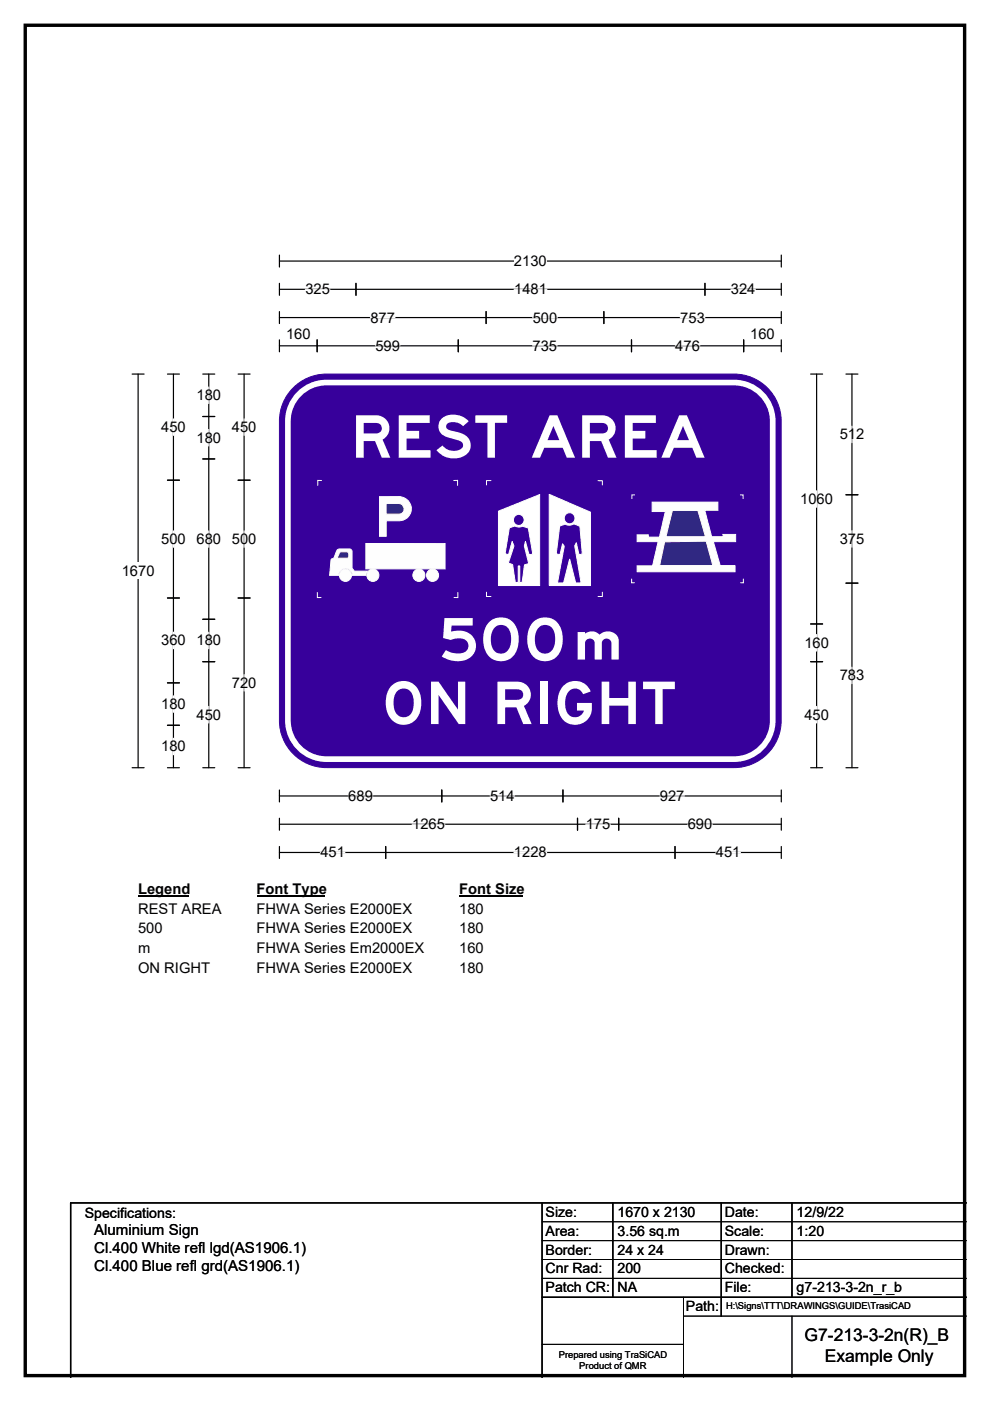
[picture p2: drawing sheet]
<svg xmlns="http://www.w3.org/2000/svg" width="210mm" height="297mm" viewBox="0 0 210 297" stroke-linecap="round" stroke-linejoin="round" font-family="sans-serif">
<path d="M5.4 5.4h199.2v286.3h-199.2z" fill="none" stroke="#000" stroke-width=".72"/>
<path d="M59.3 55.4h106.4M59.3 54.1v2.5M165.7 54.1v2.5" fill="none" stroke="#000" stroke-width=".25"/>
<path d="M109 53.6h7v3.5h-7z" fill="#fff"/>
<g fill="none" stroke="#000" stroke-width=".25">
<path d="M28 79.3h2.6M29.3 79.3v83.5M59.3 61.3h106.4M59.3 60.1v2.5M59.3 66.1v2.5M59.3 72.1v2.5M59.3 67.3h106.4M59.3 73.3h106.4M67.3 72.1v2.5M75.5 60.1v2.5M97.2 72.1v2.5M103.1 66.1v2.5"/>
<path d="M128.1 66.1v2.5M133.9 72.1v2.5M149.5 60.1v2.5M157.7 72.1v2.5M165.7 60.1v2.5M165.7 66.1v2.5M165.7 72.1v2.5M28 162.8h2.6M59.3 167.5v2.5M59.3 173.5v2.5M59.3 179.5v2.5M59.3 168.8h106.4"/>
<path d="M59.3 174.8h106.4M81.8 179.5v2.5M93.7 167.5v2.5M119.4 167.5v2.5M122.5 173.5v2.5M131.2 173.5v2.5M143.2 179.5v2.5M165.7 167.5v2.5M165.7 173.5v2.5M165.7 179.5v2.5M59.3 180.7h106.4"/>
</g>
<g fill="none" stroke="#fff" stroke-width=".25">
<path d="M64.8 61.3h5.2M78.6 67.3h5.2M79.6 73.3h5.2M109.1 61.3h6.9M113 73.3h5.2M113 67.3h5.2M143.2 73.3h5.2M144.3 67.3h5.2M155 61.3h5.2M73.9 168.8h5.2M87.4 174.8h7M103.9 168.8h5.3"/>
<path d="M124.2 174.8h5.3M140 168.8h5.2M145.9 174.8h5.2M67.9 180.7h5.3M109 180.7h7M151.8 180.7h5.3"/>
</g>
<path d="M25.8 119.3h7v3.5h-7z" fill="#fff"/>
<g fill="none" stroke="#000" stroke-width=".25">
<path d="M35.5 79.3h2.6M36.8 79.3v83.5M43 79.3h2.6M44.3 79.3v83.5M50.5 79.3h2.5M51.8 79.3v83.5M171.9 79.3h2.6M173.2 79.3v83.5M179.4 79.3h2.6M180.7 79.3v83.5M43 88.3h2.6M43 97.3h2.6"/>
<path d="M35.5 101.8h2.6M50.5 101.8h2.5M179.4 104.9h2.6M35.5 126.8h2.6M43 131.3h2.6M50.5 126.8h2.5M171.9 132.3h2.6M179.4 123.6h2.6M35.5 144.8h2.6M35.5 153.8h2.6M43 140.3h2.6M171.9 140.3h2.6"/>
<path d="M35.5 162.8h2.6M43 162.8h2.6M50.5 162.8h2.5M171.9 162.8h2.6M179.4 162.8h2.6"/>
</g>
<g fill="none" stroke="#fff" stroke-width=".25">
<path d="M36.8 88.8v3.5M44.3 82.1v3.5M44.3 91.1v3.5M51.8 88.8v3.5M180.7 90.4v3.5M36.8 112.6v3.4M44.3 112.6v3.4M51.8 112.6v3.4M173.2 104.1v3.4M180.7 112.5v3.5M36.8 134v3.5M44.3 134v3.5"/>
<path d="M173.2 134.5v3.5M36.8 147.5v3.5M36.8 156.5v3.5M44.3 149.8v3.5M51.8 143v3.5M173.2 149.8v3.5M180.7 141.5v3.4"/>
</g>
<path d="M29.3 186.7h10.7v3.5h-10.7z" fill="#fff"/>
<path d="M29.3 190h10.7" fill="none" stroke="#000" stroke-width=".32"/>
<path d="M54.4 186.7h14.4v3.5h-14.4z" fill="#fff"/>
<path d="M54.4 190h14.4" fill="none" stroke="#000" stroke-width=".32"/>
<path d="M97.4 186.7h13.4v3.5h-13.4z" fill="#fff"/>
<path d="M97.4 190h13.4" fill="none" stroke="#000" stroke-width=".32"/>
<g fill="#fff">
<path d="M29.3 190.9h17.6v3.5h-17.6z"/>
<path d="M54.4 190.9h32.9v3.5h-32.9z"/>
<path d="M97.4 190.9h5.2v3.5h-5.2z"/>
<path d="M29.3 195.1h5.2v3.5h-5.2z"/>
<path d="M54.4 195.1h32.9v3.5h-32.9z"/>
<path d="M97.4 195.1h5.2v3.5h-5.2z"/>
<path d="M29.3 199.3h2.6v3.5h-2.6z"/>
<path d="M54.4 199.3h35.5v3.5h-35.5z"/>
<path d="M97.4 199.3h5.2v3.5h-5.2z"/>
<path d="M29.3 203.5h15.2v3.5h-15.2z"/>
<path d="M54.4 203.5h32.9v3.5h-32.9z"/>
<path d="M97.4 203.5h5.2v3.5h-5.2z"/>
</g>
<path d="M62.6 81.8a9.9 9.9 0 0 1 6.6-2.5h86.5a10 10 0 0 1 10 10v63.5a10 10 0 0 1-10 10h-86.5a10 10 0 0 1-9.9-10v-63.5a9.9 9.9 0 0 1 3.3-7.5z" fill-rule="evenodd" fill="#37009b" stroke="#37009b" stroke-width=".21"/>
<path d="M63.5 83.5a8.1 8.1 0 0 1 5.7-2.4h86.5a8.2 8.2 0 0 1 8.2 8.2v63.5a8.2 8.2 0 0 1-8.2 8.2h-86.5a8.2 8.2 0 0 1-8.1-8.2v-63.5a8.1 8.1 0 0 1 2.4-5.8z" fill="none" stroke="#fff" stroke-width="1.2"/>
<path d="M105.7 108.4v15.7h8.8v-19.2zM116.5 104.8l8.7 3.8v15.5h-8.7zM108.9 110.2a1.16 1.16 0 0 0 2.3 0 1.16 1.16 0 0 0-2.3 0zM119.7 109.9a1.16 1.16 0 0 0 2.3 0 1.16 1.16 0 0 0-2.3 0zM108 111.9l-.9 5.5 .8 .2 .7-2.8 .4 1-1.2 3.6 .9 .3 .6 3.8h.6v-3.5h.3v3.5h.5l.6-3.7 .8-.3-.9-3.7 .2-1 .8 2.8 .8-.1-.9-5.5-1.3-.4-.8 .1-.8-.2zM118.7 111.5l1.2-.4 .9 .3 1-.3 1.2 .5 .5 5.9-.7 .1-.6-2.5-.3 .6 1.4 7.9h-1.2l-1.3-5-1.3 5h-1.3l1.5-7.8-.4-.5-.5 2.3-.8-.2z" fill-rule="evenodd" fill="#fff"/>
<g fill="none" stroke="#fff" stroke-width=".21">
<path d="M104.1 101.9h-.9v.9M105.7 108.4l8.8-3.5v19.2h-8.8zM108 111.9l1.2-.4 .8 .2 .8-.1 1.3 .4 .9 5.5-.8 .1-.8-2.8-.2 1 .9 3.7-.8 .3-.6 3.7h-.5v-3.5h-.3v3.5h-.6l-.6-3.8-.9-.3 1.2-3.6-.4-1-.7 2.8-.8-.2zM116.5 104.8l8.7 3.8v15.5h-8.7zM118.7 111.5l1.2-.4 .9 .3 1-.3 1.2 .5 .5 5.9-.7 .1-.6-2.5-.3 .6 1.4 7.9h-1.2l-1.3-5-1.3 5h-1.3l1.5-7.8-.4-.5-.5 2.3-.8-.2zM126.9 101.9h.9v.9M103.2 125.6v.9h.9M127.8 125.6v.9h-.9"/>
<circle cx="110" cy="110.2" r="1.16"/>
<circle cx="120.8" cy="109.9" r="1.16"/>
</g>
<path d="M134.7 104.9h-.7v.9M134 122.7v.9l.6-.1" fill="none" stroke="#fefefe" stroke-width=".21"/>
<path d="M138.3 106.4h14v1.8h-2.8l1.4 5.6h2.5l-.1-.5h2.7v1.6h-4.7l1.5 5h3.1v1.3h-20.8v-1.2h3.3l1.2-5.1h-4.5v-1.5h2.4v.5h2.4l1.2-5.4h-2.8z" fill-rule="evenodd" fill="#fefefe" stroke="#fefefe" stroke-width=".21"/>
<g fill="#302882" stroke="#fefefe" stroke-width=".21">
<path d="M142.6 108.2h5.4l1.6 5.6h-8.4z" fill-rule="evenodd"/>
<path d="M141 114.9l8.8-.2 1.4 5.2h-11.3z" fill-rule="evenodd"/>
</g>
<path d="M68.3 101.9h-.9v1.1M96.2 101.9h.8v1.1M157 104.9h.6v.9M67.3 125.6v1.1h.9M97.1 125.6v1.1h-.9M157.7 122.7v.9l-.7-.1" fill="none" stroke="#fefefe" stroke-width=".21"/>
<g fill="#fefefe" stroke="#fefefe" stroke-width=".21">
<path d="M71.5 116.6l.5-.2 2.4 .1 .3 .3v3.7l.4 .6h2.8l-.3 .9h-2.9a1.46 1.46 0 0 0-1.4-1.5 1.46 1.46 0 0 0-1.5 1.5h-1.9l.3-3.3 .6-.4z" fill-rule="evenodd"/>
<circle cx="73.3" cy="122" r="1.3"/>
<circle cx="79.1" cy="122" r="1.3"/>
</g>
<path d="M72.1 117.1h1.6l.3 .3-.1 .8-.3 .2-2-.1v-.2z" fill-rule="evenodd" fill="#302882" stroke="#fefefe" stroke-width=".21"/>
<g fill="#fefefe" stroke="#fefefe" stroke-width=".21">
<path d="M77.6 115.2l16.8 .1v5.3h-16.8z" fill-rule="evenodd"/>
<path d="M80.5 105.3h4.4a2.57 2.57 0 0 1 2.4 2.6 2.57 2.57 0 0 1-2.5 2.5h-2.9v3.3h-1.4z" fill-rule="evenodd"/>
<circle cx="88.8" cy="122" r="1.3"/>
<circle cx="91.7" cy="122" r="1.3"/>
</g>
<path d="M81.9 106.8h2.9a1.13 1.13 0 0 1 .9 1.1 1.13 1.13 0 0 1-1 1.1h-2.8z" fill-rule="evenodd" fill="#302882" stroke="#fefefe" stroke-width=".21"/>
<path d="M115 255v37M130 255v20M153 255v24M168 255v20M205 255h-190v37M115 275h90" fill="none" stroke="#000" stroke-width=".3"/>
<path d="M115 259h90M115 263h90M115 267h90M115 271h90M145 279h60M145 275v17M168 279v13M115 285h30" fill="none" stroke="#000" stroke-width=".21"/>
<g font-size="12.5" fill="#fff">
<text x="74.4" y="97">REST AREA</text>
<text x="93.1" y="140">500</text>
<text x="80.9" y="153.5">ON RIGHT</text>
</g>
<text font-size="11.1" fill="#fff" x="120.9" y="139.8">m</text>
<g font-size="3.7">
<text x="170.7" y="284.4">G7-213-3-2n(R)_B</text>
<text x="175" y="288.9">Example Only</text>
</g>
<g font-size="3.2">
<text x="20" y="261.9">Aluminium Sign</text>
<text x="20" y="265.7">Cl.400 White refl lgd(AS1906.1)</text>
<text x="20" y="269.6">Cl.400 Blue refl grd(AS1906.1)</text>
</g>
<g font-size="3.1">
<text x="109" y="56.4">2130</text>
<text x="64.8" y="62.4">325</text>
<text x="109.1" y="62.4">1481</text>
<text x="155" y="62.4">324</text>
<text x="60.7" y="71.9">160</text>
<text x="78.6" y="68.4">877</text>
<text x="113" y="68.4">500</text>
<text x="144.3" y="68.4">753</text>
<text x="159.1" y="71.9">160</text>
<text x="79.6" y="74.4">599</text>
<text x="113" y="74.4">735</text>
<text x="143.2" y="74.4">476</text>
<text x="41.7" y="84.9">180</text>
<text x="34.2" y="91.6">450</text>
<text x="41.7" y="93.9">180</text>
<text x="49.2" y="91.6">450</text>
<text x="178.1" y="93.2">512</text>
<text x="169.7" y="106.8">1060</text>
<text x="34.2" y="115.4">500</text>
<text x="41.7" y="115.4">680</text>
<text x="49.2" y="115.4">500</text>
<text x="178.1" y="115.3">375</text>
<text x="25.8" y="122.1">1670</text>
<text x="34.2" y="136.8">360</text>
<text x="41.7" y="136.8">180</text>
<text x="170.6" y="137.3">160</text>
<text x="49.2" y="145.8">720</text>
<text x="178.1" y="144.3">783</text>
<text x="34.2" y="150.3">180</text>
<text x="41.7" y="152.6">450</text>
<text x="170.6" y="152.6">450</text>
<text x="34.2" y="159.3">180</text>
<text x="73.9" y="169.8">689</text>
<text x="103.9" y="169.8">514</text>
<text x="140" y="169.8">927</text>
<text x="87.4" y="175.8">1265</text>
<text x="124.2" y="175.8">175</text>
<text x="145.9" y="175.8">690</text>
<text x="67.9" y="181.8">451</text>
<text x="109" y="181.8">1228</text>
<text x="151.8" y="181.8">451</text>
<text x="29.3" y="189.5">Legend</text>
<text x="54.4" y="189.5">Font Type</text>
<text x="97.4" y="189.5">Font Size</text>
<text x="29.3" y="193.7">REST AREA</text>
<text x="29.3" y="197.9">500</text>
<text x="54.4" y="193.7">FHWA Series E2000EX</text>
<text x="54.4" y="197.9">FHWA Series E2000EX</text>
<text x="97.4" y="193.7">180</text>
<text x="97.4" y="197.9">180</text>
<text x="29.3" y="202.1">m</text>
<text x="54.4" y="202.1">FHWA Series Em2000EX</text>
<text x="97.4" y="202.1">160</text>
<text x="29.3" y="206.3">ON RIGHT</text>
<text x="54.4" y="206.3">FHWA Series E2000EX</text>
<text x="97.4" y="206.3">180</text>
</g>
<g font-size="3">
<text x="115.7" y="258">Size:</text>
<text x="131" y="258">1670 x 2130</text>
<text x="153.7" y="258">Date:</text>
<text x="169" y="258">12/9/22</text>
<text x="18" y="258.2">Specifications:</text>
<text x="115.7" y="262">Area:</text>
<text x="131" y="262">3.56 sq.m</text>
<text x="153.7" y="262">Scale:</text>
<text x="169" y="262">1:20</text>
<text x="115.7" y="266">Border:</text>
<text x="115.7" y="270">Cnr Rad:</text>
<text x="131" y="266">24 x 24</text>
<text x="131" y="270">200</text>
<text x="153.7" y="266">Drawn:</text>
<text x="153.7" y="270">Checked:</text>
<text x="115.7" y="274">Patch CR:</text>
<text x="131" y="274">NA</text>
<text x="153.7" y="274">File:</text>
<text x="169" y="274">g7-213-3-2n_r_b</text>
<text x="145.5" y="278">Path:</text>
</g>
<g font-size="2">
<text x="154" y="277.6">H:\Signs\TTT\DRAWINGS\GUIDE\TrasiCAD</text>
<text x="118.5" y="287.8">Prepared using TraSiCAD</text>
<text x="122.9" y="290.2">Product of QMR</text>
</g>
</svg>
